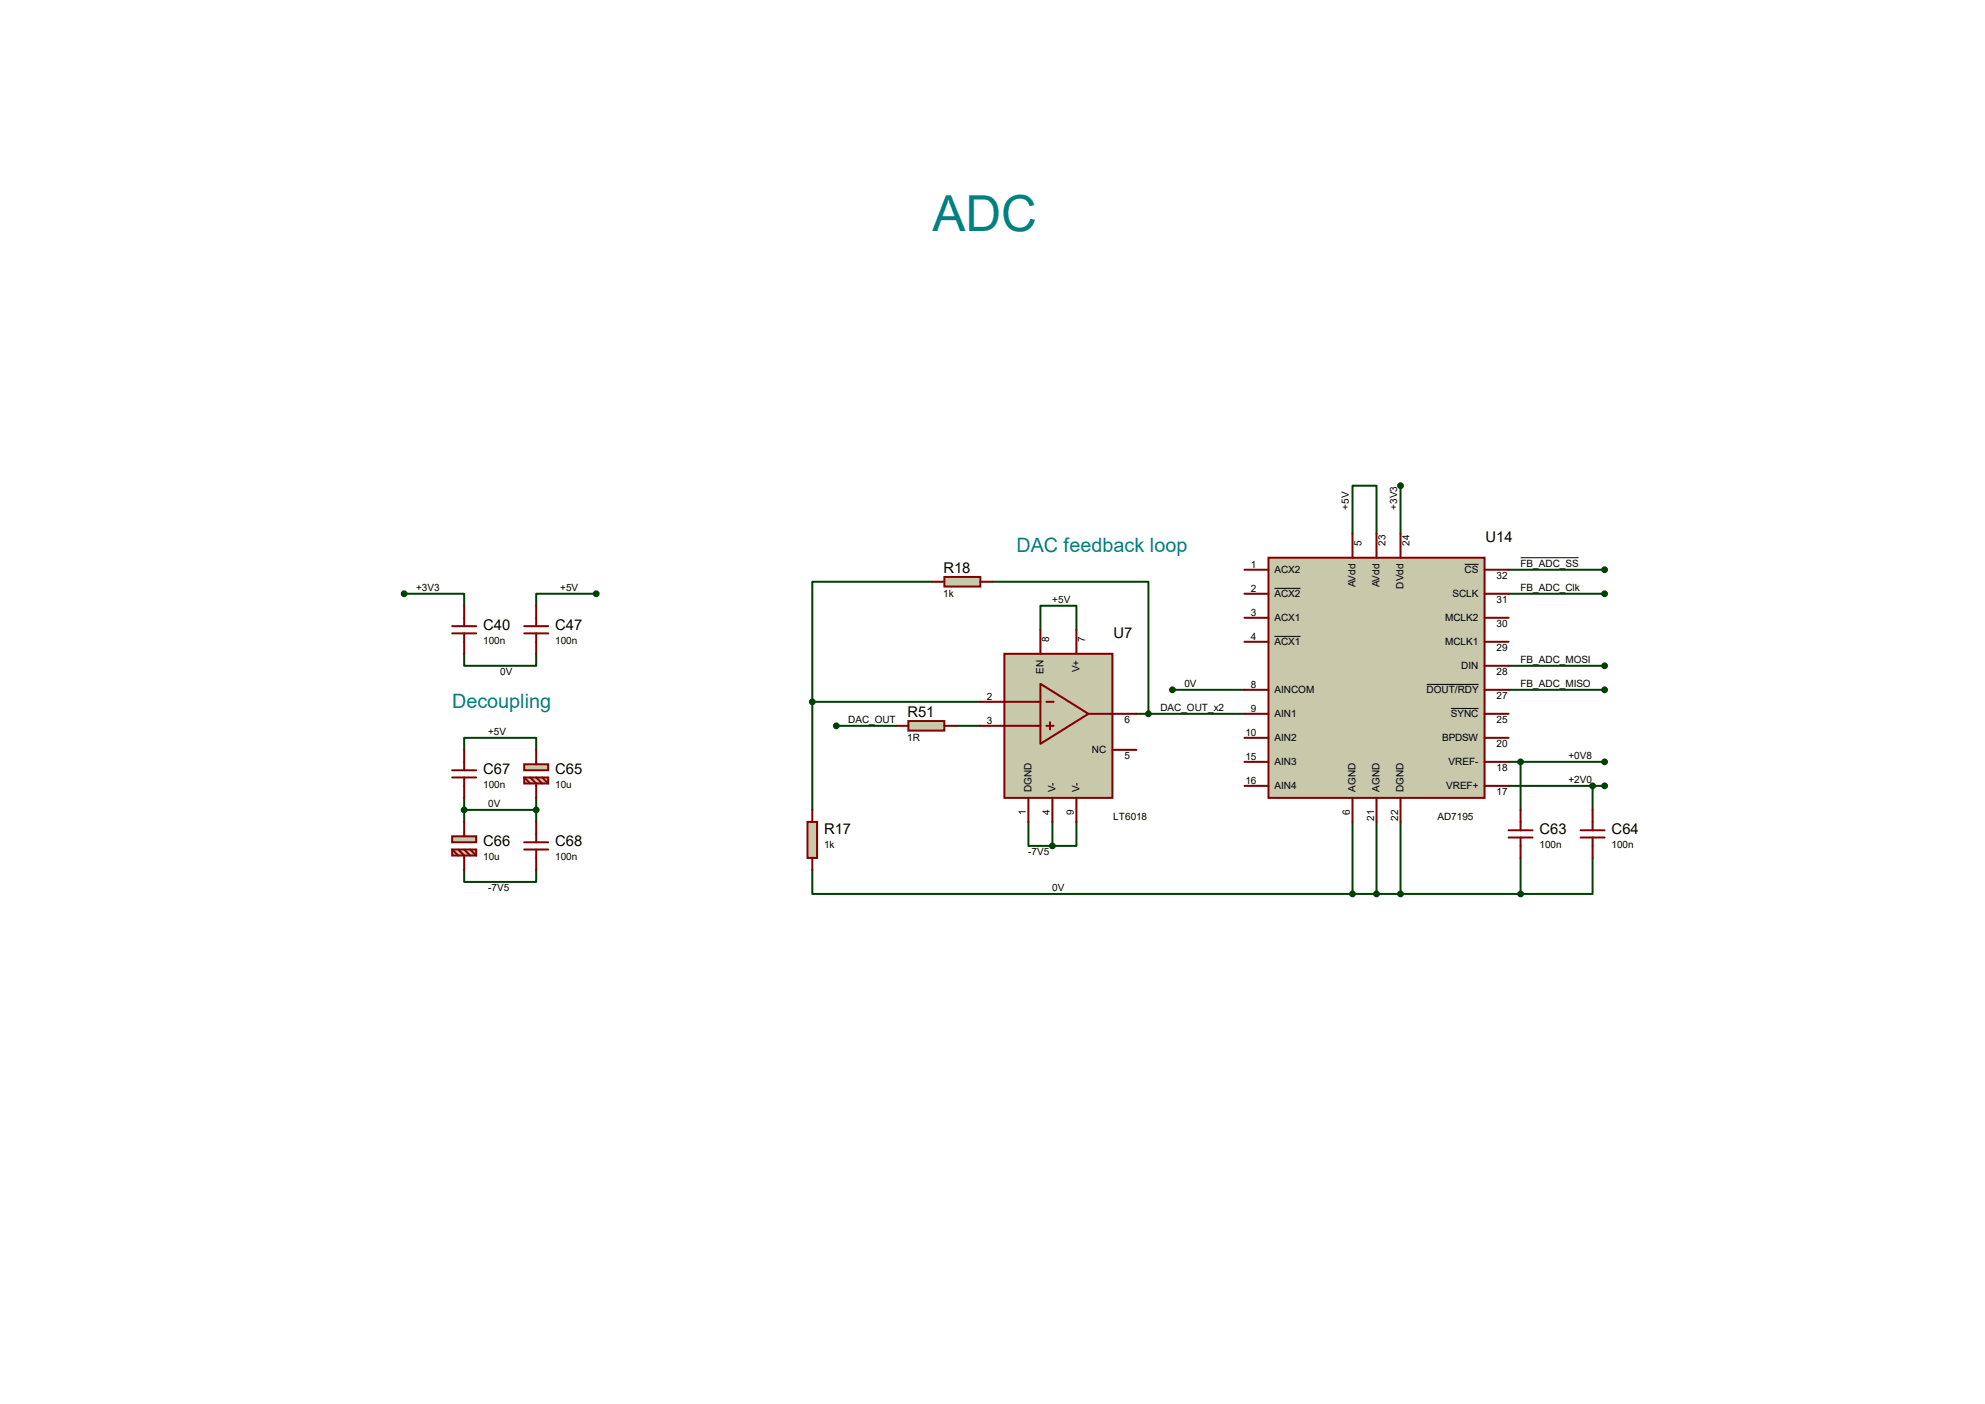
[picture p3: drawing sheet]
<svg xmlns="http://www.w3.org/2000/svg" width="420mm" height="297mm" viewBox="0 0 420 297" stroke-linecap="round" stroke-linejoin="round" font-family="sans-serif">
<g fill="none" stroke="#004000" stroke-width=".42">
<path d="M286.2 112.9v-10.2h5.1v10.2M296.3 102.7v10.2M85.5 125.6h12.7v2.5M98.2 138.3v2.5h15.3v-2.5M126.2 125.6h-12.7v2.5M197.3 123.1h-25.4v25.4M210 123.1h33v27.9M220.1 133.2v-5.1h7.7v5.1M319.2 120.5h20.3M319.2 125.6h20.3M98.2 158.6v-2.5h15.3v2.5M171.9 148.5v22.8"/>
<path d="M171.9 148.5h35.5M177 153.5h12.7M202.4 153.5h5M240.5 151h22.8M248.1 145.9h15.2M319.2 145.9h20.3M319.2 140.8h20.3M98.2 171.3h15.3M98.2 168.8v5.1M113.5 168.8v5.1M217.6 173.9v5h5.1M222.7 173.9v5"/>
<path d="M227.8 173.9v5h-5.1M286.2 173.9v15.2M291.3 173.9v15.2M296.3 173.9v15.2M319.2 161.2h20.3M319.2 166.2h20.3M321.7 161.2v10.1M337 166.2v5.1M98.2 184v2.6h15.3v-2.6M171.9 184v5.1h114.3M286.2 189.1h35.5M321.7 181.5v7.6"/>
<path d="M337 181.5v7.6h-15.3"/>
</g>
<path d="M321.7 118h12.3" fill="none" stroke="#000" stroke-width=".21"/>
<path d="M268.4 118h45.7v50.8h-45.7z" fill="#c8c8aa" stroke="#800000" stroke-width=".42"/>
<g fill="none" stroke="#800000" stroke-width=".42">
<path d="M286.2 112.9v5.1M291.3 112.9v5.1M296.3 112.9v5.1M263.3 135.8h5.1M263.3 130.7h5.1M263.3 125.6h5.1M263.3 120.5h5.1M314.1 135.8h5.1M314.1 130.7h5.1M314.1 125.6h5.1M314.1 120.5h5.1M263.3 145.9h5.1"/>
<path d="M263.3 151h5.1M263.3 156.1h5.1M314.1 145.9h5.1M314.1 151h5.1M314.1 156.1h5.1M314.1 140.8h5.1M263.3 161.2h5.1M263.3 166.2h5.1M286.2 168.8v5.1M291.3 168.8v5.1M296.3 168.8v5.1M314.1 161.2h5.1"/>
<path d="M314.1 166.2h5.1"/>
</g>
<path d="M309.9 119.4h2.9M269.7 124.5h5.5M269.7 134.6h5.5M301.9 144.8h10.9M307 149.9h5.8" fill="none" stroke="#000" stroke-width=".21"/>
<path d="M170.9 173.9h2v7.6h-2z" fill="#c8c8aa" stroke="#800000" stroke-width=".42"/>
<path d="M171.9 171.3v2.6M171.9 181.5v2.5" fill="none" stroke="#800000" stroke-width=".42"/>
<path d="M199.8 122h7.6v2.1h-7.6z" fill="#c8c8aa" stroke="#800000" stroke-width=".42"/>
<path d="M95.7 134h5.1M95.7 132.5h5.1M98.2 128.1v4.4M98.2 134v4.3M110.9 134h5.1M110.9 132.5h5.1M113.5 128.1v4.4M113.5 134v4.3M197.3 123.1h2.5M207.4 123.1h2.6" fill="none" stroke="#800000" stroke-width=".42"/>
<g fill="#004000" stroke="#004000" stroke-width=".42">
<circle cx="339.5" cy="166.2" r=".51"/>
<circle cx="339.5" cy="161.2" r=".51"/>
<circle cx="248.1" cy="145.9" r=".51"/>
<circle cx="296.3" cy="102.7" r=".51"/>
<circle cx="339.5" cy="140.8" r=".51"/>
<circle cx="339.5" cy="120.5" r=".51"/>
<circle cx="339.5" cy="125.6" r=".51"/>
<circle cx="339.5" cy="145.9" r=".51"/>
</g>
<g fill="#c8c8aa" stroke="#800000" stroke-width=".42">
<path d="M212.5 138.3h22.9v30.5h-22.9z"/>
<path d="M220.1 144.7l10.2 6.3-10.2 6.4z"/>
</g>
<path d="M220.1 133.2v5.1M227.8 133.2v5.1M207.4 148.5h12.7M207.4 153.5h12.7M221.4 148.5h1.5M221.4 153.5h1.5M222.2 152.8v1.5M230.3 151h10.2M235.4 158.6h5.1M217.6 168.8v5.1M222.7 168.8v5.1M227.8 168.8v5.1" fill="none" stroke="#800000" stroke-width=".42"/>
<circle cx="222.7" cy="178.9" r=".51" fill="#004000" stroke="#004000" stroke-width=".42"/>
<path d="M192.2 152.5h7.6v2.1h-7.6z" fill="#c8c8aa" stroke="#800000" stroke-width=".42"/>
<path d="M189.7 153.5h2.5M199.8 153.5h2.6M319.2 177.2h5.1M319.2 175.6h5.1M321.7 171.3v4.3M321.7 177.2v4.3M334.4 177.2h5.1M334.4 175.6h5.1M337 171.3v4.3M337 177.2v4.3" fill="none" stroke="#800000" stroke-width=".42"/>
<g fill="#004000" stroke="#004000" stroke-width=".42">
<circle cx="177" cy="153.5" r=".51"/>
<circle cx="243" cy="151" r=".51"/>
<circle cx="286.2" cy="189.1" r=".51"/>
<circle cx="291.3" cy="189.1" r=".51"/>
<circle cx="171.9" cy="148.5" r=".51"/>
<circle cx="321.7" cy="161.2" r=".51"/>
<circle cx="337" cy="166.2" r=".51"/>
<circle cx="296.3" cy="189.1" r=".51"/>
<circle cx="321.7" cy="189.1" r=".51"/>
<circle cx="113.5" cy="171.3" r=".51"/>
<circle cx="98.2" cy="171.3" r=".51"/>
</g>
<g fill="#c8c8aa" stroke="#800000" stroke-width=".42">
<path d="M110.9 161.7h5.1v1.2h-5.1z"/>
<path d="M110.9 164.5h5.1v1.2h-5.1z"/>
</g>
<path d="M113.5 158.6v3.1M110.9 164.5l1.3 1.2M112.2 164.5l1.3 1.2v3.1M113.5 164.5l1.2 1.2M114.7 164.5l1.3 1.2" fill="none" stroke="#800000" stroke-width=".42"/>
<g fill="#c8c8aa" stroke="#800000" stroke-width=".42">
<path d="M95.7 176.9h5.1v1.3h-5.1z"/>
<path d="M95.7 179.7h5.1v1.3h-5.1z"/>
</g>
<g fill="none" stroke="#800000" stroke-width=".42">
<path d="M98.2 158.6v4.3M95.7 179.7l1.2 1.3M95.7 164.5h5.1M95.7 162.9h5.1M96.9 179.7l1.3 1.3v3M98.2 164.5v4.3M98.2 173.9v3M98.2 179.7l1.3 1.3M99.5 179.7l1.3 1.3M110.9 179.7h5.1M110.9 178.2h5.1M113.5 173.9v4.3"/>
<path d="M113.5 179.7v4.3"/>
</g>
<g fill="#004000" stroke="#004000" stroke-width=".42">
<circle cx="126.2" cy="125.6" r=".51"/>
<circle cx="85.5" cy="125.6" r=".51"/>
</g>
<text font-size="10.5" fill="#008080" x="197.3" y="48.8">ADC</text>
<g font-size="4.2" fill="#008080">
<text x="215.1" y="116.7">DAC feedback loop</text>
<text x="95.7" y="149.7">Decoupling</text>
</g>
<g font-size="3.1">
<text x="314.3" y="114.6">U14</text>
<text x="199.6" y="121.2">R18</text>
<text x="102.2" y="133.3">C40</text>
<text x="117.5" y="133.3">C47</text>
<text x="235.6" y="134.9">U7</text>
<text x="192" y="151.6">R51</text>
<text x="102.2" y="163.8">C67</text>
<text x="117.5" y="163.8">C65</text>
<text x="102.2" y="179">C66</text>
<text x="117.5" y="179">C68</text>
<text x="174.4" y="176.5">R17</text>
<text x="325.8" y="176.5">C63</text>
<text x="341" y="176.5">C64</text>
</g>
<g font-size="2.1">
<text x="285.4" y="107.8" transform="rotate(-90 285.4 107.8)">+5V</text>
<text x="295.6" y="107.8" transform="rotate(-90 295.6 107.8)">+3V3</text>
<text x="288.1" y="115.4" transform="rotate(-90 288.1 115.4)">5</text>
<text x="293.1" y="115.4" transform="rotate(-90 293.1 115.4)">23</text>
<text x="298.2" y="115.4" transform="rotate(-90 298.2 115.4)">24</text>
<text x="321.7" y="119.9">FB_ADC_SS</text>
<text x="88" y="125">+3V3</text>
<text x="118.5" y="125">+5V</text>
<text x="264.6" y="120.1">1</text>
<text x="264.6" y="125.2">2</text>
<text x="269.6" y="121.3">ACX2</text>
<text x="286.8" y="124.2" transform="rotate(-90 286.8 124.2)">AVdd</text>
<text x="291.9" y="124.2" transform="rotate(-90 291.9 124.2)">AVdd</text>
<text x="297" y="124.5" transform="rotate(-90 297 124.5)">DVdd</text>
<text x="309.9" y="121.3">CS</text>
<text x="316.6" y="122.5">32</text>
<text x="321.7" y="125">FB_ADC_Clk</text>
<text x="199.6" y="126.2">1k</text>
<text x="222.7" y="127.6">+5V</text>
<text x="264.6" y="130.3">3</text>
<text x="269.6" y="126.4">ACX2</text>
<text x="269.6" y="131.4">ACX1</text>
<text x="305.8" y="131.4">MCLK2</text>
<text x="307.3" y="126.4">SCLK</text>
<text x="316.6" y="127.6">31</text>
<text x="102.2" y="136.2">100n</text>
<text x="117.5" y="136.2">100n</text>
<text x="222" y="135.8" transform="rotate(-90 222 135.8)">8</text>
<text x="229.6" y="135.8" transform="rotate(-90 229.6 135.8)">7</text>
<text x="264.6" y="135.4">4</text>
<text x="269.6" y="136.5">ACX1</text>
<text x="305.8" y="136.5">MCLK1</text>
<text x="316.6" y="137.7">29</text>
<text x="316.6" y="132.6">30</text>
<text x="105.8" y="142.8">0V</text>
<text x="220.8" y="142.5" transform="rotate(-90 220.8 142.5)">EN</text>
<text x="228.4" y="142.2" transform="rotate(-90 228.4 142.2)">V+</text>
<text x="309.2" y="141.6">DIN</text>
<text x="316.6" y="142.8">28</text>
<text x="321.7" y="140.3">FB_ADC_MOSI</text>
<text x="208.8" y="148.1">2</text>
<text x="250.6" y="145.3">0V</text>
<text x="264.6" y="145.5">8</text>
<text x="269.6" y="146.7">AINCOM</text>
<text x="301.9" y="146.7">DOUT/RDY</text>
<text x="316.6" y="147.9">27</text>
<text x="321.7" y="145.3">FB_ADC_MISO</text>
<text x="103.3" y="155.5">+5V</text>
<text x="179.5" y="153">DAC_OUT</text>
<text x="208.8" y="153.2">3</text>
<text x="237.9" y="153">6</text>
<text x="245.5" y="150.4">DAC_OUT_x2</text>
<text x="263.5" y="155.7">10</text>
<text x="264.6" y="150.6">9</text>
<text x="269.6" y="151.8">AIN1</text>
<text x="307" y="151.8">SYNC</text>
<text x="316.6" y="153">25</text>
<text x="192" y="156.7">1R</text>
<text x="231" y="159.4">NC</text>
<text x="237.9" y="160.6">5</text>
<text x="263.5" y="160.8">15</text>
<text x="269.6" y="156.8">AIN2</text>
<text x="269.6" y="161.9">AIN3</text>
<text x="305.1" y="156.8">BPDSW</text>
<text x="306.5" y="161.9">VREF-</text>
<text x="316.6" y="158">20</text>
<text x="331.9" y="160.6">+0V8</text>
<text x="102.2" y="166.7">100n</text>
<text x="117.5" y="166.7">10u</text>
<text x="218.3" y="167.5" transform="rotate(-90 218.3 167.5)">DGND</text>
<text x="223.3" y="167.5" transform="rotate(-90 223.3 167.5)">V-</text>
<text x="228.4" y="167.5" transform="rotate(-90 228.4 167.5)">V-</text>
<text x="263.5" y="165.9">16</text>
<text x="269.6" y="167">AIN4</text>
<text x="286.8" y="167.5" transform="rotate(-90 286.8 167.5)">AGND</text>
<text x="291.9" y="167.5" transform="rotate(-90 291.9 167.5)">AGND</text>
<text x="297" y="167.5" transform="rotate(-90 297 167.5)">DGND</text>
<text x="306" y="167">VREF+</text>
<text x="316.6" y="163.1">18</text>
<text x="331.9" y="165.7">+2V0</text>
<text x="103.3" y="170.7">0V</text>
<text x="217.1" y="172.5" transform="rotate(-90 217.1 172.5)">1</text>
<text x="222.1" y="172.5" transform="rotate(-90 222.1 172.5)">4</text>
<text x="227.2" y="172.5" transform="rotate(-90 227.2 172.5)">9</text>
<text x="235.6" y="173.5">LT6018</text>
<text x="285.6" y="172.5" transform="rotate(-90 285.6 172.5)">6</text>
<text x="290.7" y="173.7" transform="rotate(-90 290.7 173.7)">21</text>
<text x="295.8" y="173.7" transform="rotate(-90 295.8 173.7)">22</text>
<text x="304.1" y="173.5">AD7195</text>
<text x="316.6" y="168.2">17</text>
<text x="174.4" y="179.4">1k</text>
<text x="325.7" y="179.4">100n</text>
<text x="341" y="179.4">100n</text>
<text x="102.2" y="181.9">10u</text>
<text x="117.5" y="181.9">100n</text>
<text x="217.6" y="180.9">-7V5</text>
<text x="103.3" y="188.5">-7V5</text>
<text x="222.7" y="188.5">0V</text>
</g>
</svg>
